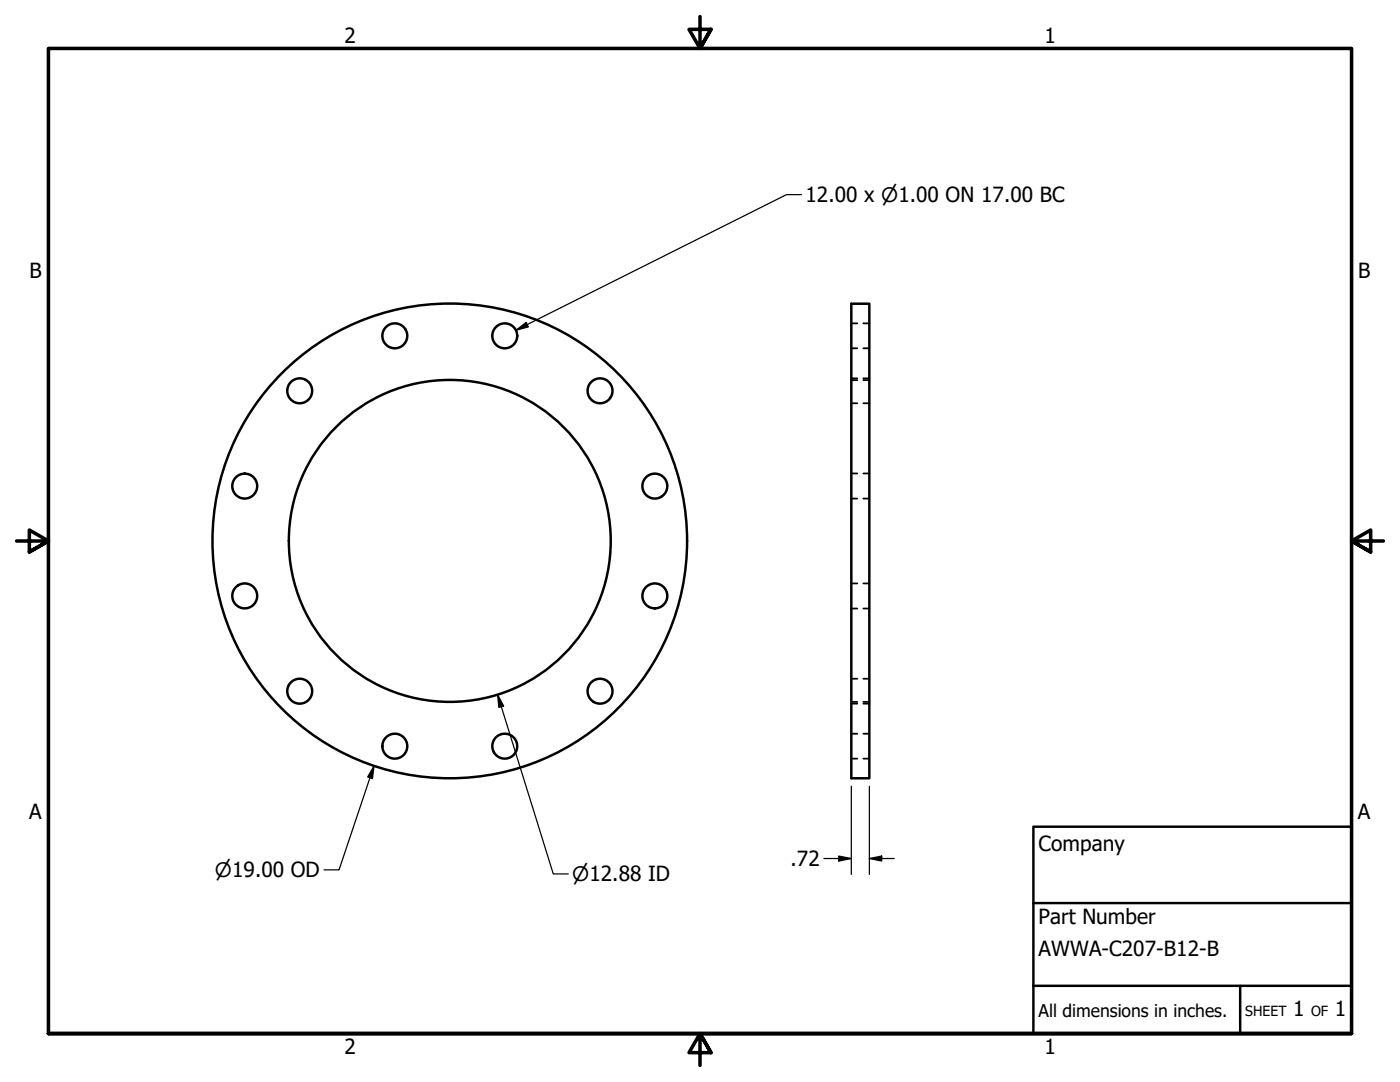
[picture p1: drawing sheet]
<svg xmlns="http://www.w3.org/2000/svg" width="279mm" height="216mm" viewBox="0 0 279 216" stroke-linecap="round" stroke-linejoin="round" font-family="sans-serif">
<!-- layer: Visible (ANSI) -->
<g fill="none" stroke="#000" stroke-width=".49">
<path d="M169.9 60.6h3.6v94.7h-3.6z"/>
<circle cx="59.8" cy="78" r="2.49"/>
<circle cx="78.8" cy="67" r="2.49"/>
<circle cx="100.7" cy="67" r="2.49"/>
<circle cx="119.8" cy="78" r="2.49"/>
<circle cx="48.8" cy="97" r="2.49"/>
<circle cx="130.7" cy="97" r="2.49"/>
<circle cx="48.8" cy="118.9" r="2.49"/>
<circle cx="89.8" cy="107.9" r="47.4"/>
<circle cx="89.8" cy="107.9" r="32.1"/>
<circle cx="130.7" cy="118.9" r="2.49"/>
<circle cx="59.8" cy="137.9" r="2.49"/>
<circle cx="119.8" cy="137.9" r="2.49"/>
<circle cx="78.8" cy="148.9" r="2.49"/>
<circle cx="100.7" cy="148.9" r="2.49"/>
</g>
<!-- layer: Hidden (ANSI) -->
<g fill="none" stroke="#000" stroke-width=".35">
<path d="M169.9 75.8h1.2M169.9 75.5h1.2M169.9 69.5h1.2M169.9 64.5h1.2M172.3 75.8h1.2M172.3 75.5h1.2M172.3 69.5h1.2M172.3 64.5h1.2M169.9 80.5h1.2M169.9 99.5h1.2M169.9 94.5h1.2M172.3 80.5h1.2"/>
<path d="M172.3 99.5h1.2M172.3 94.5h1.2M169.9 116.4h1.2M172.3 116.4h1.2M169.9 121.4h1.2M169.9 135.4h1.2M172.3 121.4h1.2M172.3 135.4h1.2M169.9 140.1h1.2M169.9 140.4h1.2M169.9 151.4h1.2M169.9 146.4h1.2"/>
<path d="M172.3 140.1h1.2M172.3 140.4h1.2M172.3 151.4h1.2M172.3 146.4h1.2"/>
</g>
<!-- layer: Border (ANSI) -->
<path d="M139.7 3.3v6.4l-2.2-3.8h4.4l-2.2 3.8 2.2-3.8M3.3 107.9h6.4l-3.8-2.1v4.3l3.8-2.2-3.8 2.2M276.1 107.9h-6.4l3.8-2.1v4.3l-3.8-2.2 3.8 2.2M9.7 206.2v-196.5h260v196.5h-260h260M141.9 210l-2.2-3.8 2.2 3.8h-4.4l2.2-3.8v6.4" fill="none" stroke="#000" stroke-width=".71"/>
<!-- layer: Title (ANSI) -->
<path d="M206.2 165h63.5v41.2h-63.5zM206.2 196.7h63.5M206.2 180.2h63.5M247.5 196.7v9.5" fill="none" stroke="#000" stroke-width=".49"/>
<!-- layer: Dimension (ANSI) -->
<path d="M159.9 38.8h-2.9l-54 27.1M103 65.9l2-1.6 .4 .9zM99.3 138.6l1.2 2.3-.9 .2zM99.3 138.6l11.1 35.8h3M74.6 152.8l-.3 2.6-.9-.4zM74.6 152.8l-6.9 20.8h-3M169.9 156.9v17.6M173.5 156.9v17.6M164.4 171.3h5.5M167.4 170.8l2.5 .5-2.5 .5zM173.5 171.3l2.5-.5v1zM173.5 171.3h5" fill="none" stroke="#000" stroke-width=".25"/>
<g fill="#000">
<path d="M103 65.9l2-1.6 .4 .9z" fill-rule="evenodd"/>
<path d="M74.6 152.8l-.3 2.6-.9-.4z" fill-rule="evenodd"/>
<path d="M99.3 138.6l1.2 2.3-.9 .2z" fill-rule="evenodd"/>
<path d="M167.4 170.8l2.5 .5-2.5 .5z" fill-rule="evenodd"/>
<path d="M173.5 171.3l2.5-.5v1z" fill-rule="evenodd"/>
</g>
<g font-size="4.2">
<text x="68.7" y="8.6">2</text>
<text x="208.4" y="8.6">1</text>
<text x="160.8" y="40.3">12.00 x ⌀1.00 ON 17.00 BC</text>
<text x="5.9" y="55.5">B</text>
<text x="271" y="55.5">B</text>
<text x="5.8" y="163.4">A</text>
<text x="271" y="163.4">A</text>
<text x="157.8" y="172.9">.72</text>
<text x="207.3" y="169.8">Company</text>
<text x="207.3" y="184.4">Part Number</text>
<text x="207.3" y="190.7">AWWA-C207-B12-B</text>
<text x="258.1" y="202.8">1</text>
<text x="266.4" y="202.8">1</text>
<text x="68.7" y="210.3">2</text>
<text x="208.4" y="210.3">1</text>
</g>
<g font-size="4">
<text x="42.9" y="175">⌀19.00 OD</text>
<text x="114.2" y="175.9">⌀12.88 ID</text>
</g>
<text font-size="3.5" x="207.3" y="202.9">All dimensions in inches.</text>
<g font-size="2.8">
<text x="248.5" y="202.8">SHEET</text>
<text x="261.7" y="202.8">OF</text>
</g>
</svg>
